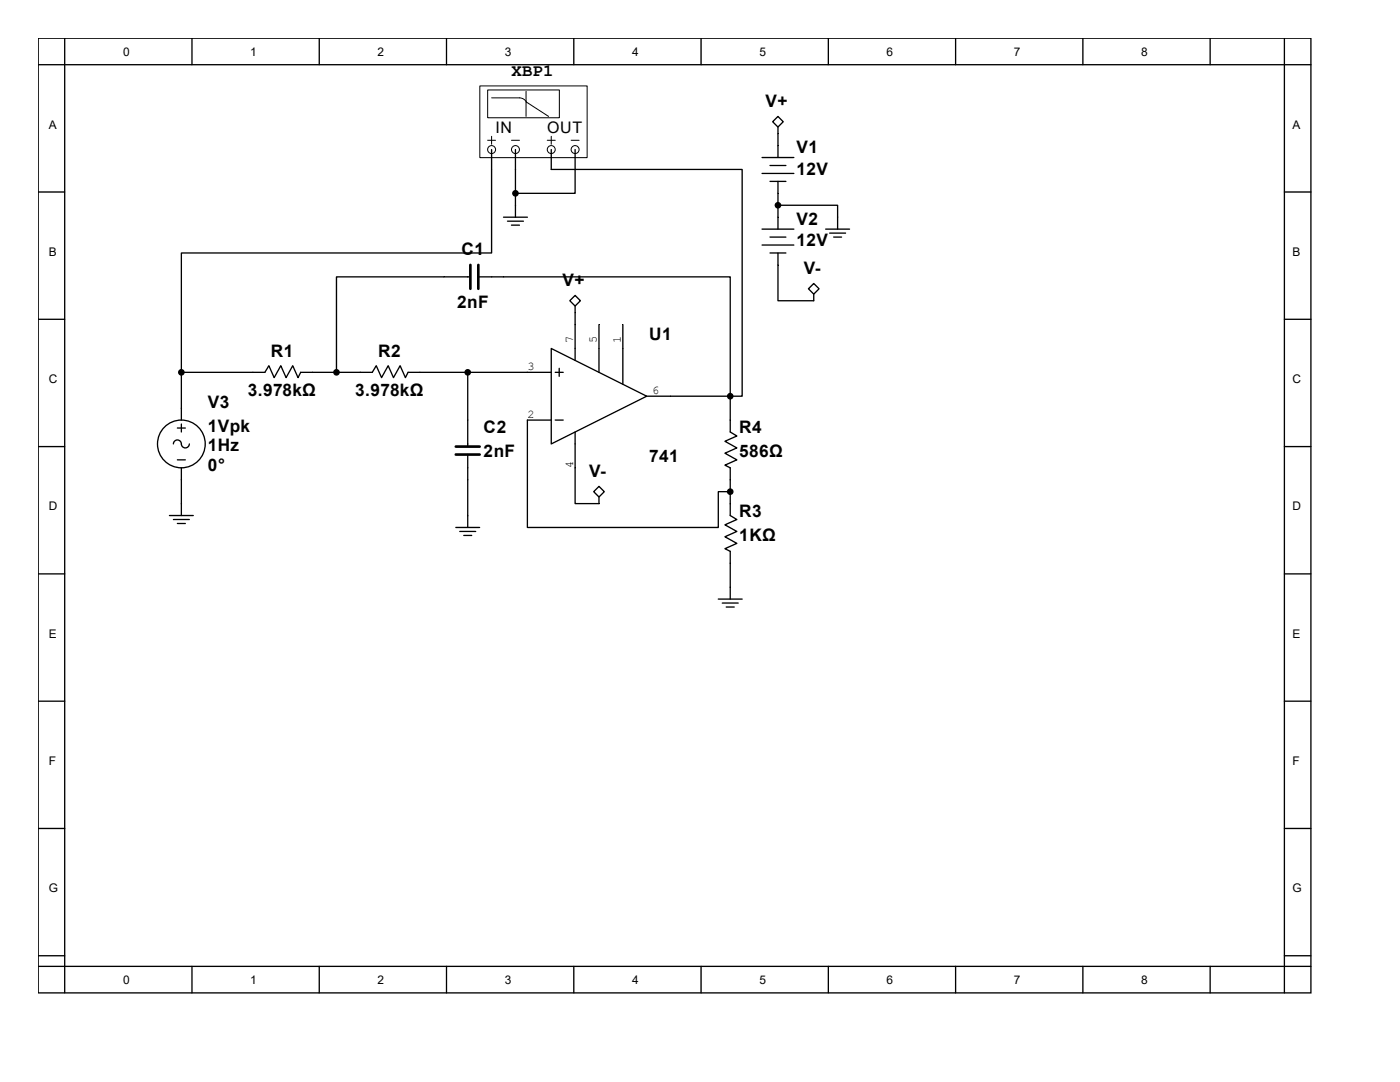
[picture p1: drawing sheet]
<svg xmlns="http://www.w3.org/2000/svg" width="279mm" height="216mm" viewBox="0 0 279 216" stroke-linecap="round" stroke-linejoin="round" font-family="sans-serif">
<g fill="none" stroke="#000" stroke-width=".26">
<path d="M7.6 7.6h254v190.5h-254zM7.6 12.9h254M12.9 7.6v190.5M38.3 7.6v5.3M63.7 7.6v5.3M89.1 7.6v5.3M114.5 7.6v5.3M139.9 7.6v5.3M165.3 7.6v5.3M190.7 7.6v5.3M216.1 7.6v5.3M241.5 7.6v5.3"/>
<path d="M256.3 7.6v190.5M7.6 38.3h5.3M152.1 31.4h6.3M152.1 34.6h6.3M153.7 33h3.1M153.7 36.2h3.1M154.2 24.3l1.1-1.1 1 1.1-1 1zM155.3 25.3v6.1M155.3 36.2v9.5M256.3 38.3h5.3M93.9 55.2h-26.7v19.1M95.5 55.2h50.2v23.9"/>
<path d="M152.1 45.7h6.3M152.1 48.9h6.3M153.7 47.3h3.1M153.7 50.5h3.1M155.3 41h11.9v4.7M155.3 50.5v9.5h7.1v-1.3M161.3 57.6l1.1-1 1.1 1-1.1 1.1zM164.8 45.7h4.7M165.6 46.5h3.2M166.4 47.3h1.6M7.6 63.7h5.3M50.5 74.3h2.4l.8-1.3 1 2.4 1.3-2.4 1.1 2.4 1.3-2.4 1.1 2.4 .5-1.1h14.3l.8-1.3 1 2.4 1.4-2.4 1 2.4 1.4-2.4 1 2.4 .5-1.1h28.6"/>
<path d="M93.3 74.3v14.8M110 69.5l19.1 9.6-19.1 9.5zM110.8 74.3h1.6M111.6 73.5v1.6M113.7 60l1.1-1.1 1 1.1-1 1.1zM114.8 61.1v10.8M119.5 64.8v9.5M124.3 64.8v11.9M129.1 79.1h16.6M145.7 79.1v7.1l1.4 .8-2.4 1.1 2.4 1.3-2.4 1 2.4 1.4-2.4 1 1 .5v9.6l1.4 .8-2.4 1 2.4 1.3-2.4 1.1 2.4 1.3-2.4 1.1 1 .5v9.5M256.3 63.7h5.3M7.6 89.1h5.3"/>
<path d="M35.4 85.4h1.6M35.4 91.8h1.6M36.2 81.4v2.4M36.2 84.6v1.6M36.2 93.3v9.6M37.8 88.6a.79 .79 0 0 1-.8 .8 .79 .79 0 0 1-.8-.8 .79 .79 0 0 0-.8-.8 .79 .79 0 0 0-.8 .8M93.3 90.7v14.6M110 83.8h-4.7v21.5h38.1v-7.2h2.3M110.8 83.8h1.6M114.8 86.2v14.3h4.7v-1.3M118.5 98.1l1-1.1 1.1 1.1-1.1 1.1zM256.3 89.1h5.3"/>
<path d="M7.6 114.5h5.3M33.8 102.9h4.8M34.6 103.7h3.2M35.4 104.5h1.6M91 105.3h4.7M91.8 106h3.1M92.6 106.8h1.5M143.4 119.5h4.7M256.3 114.5h5.3M7.6 139.9h5.3M144.1 120.3h3.2M144.9 121.1h1.6"/>
<path d="M256.3 139.9h5.3M7.6 165.3h5.3M256.3 165.3h5.3M7.6 190.7h5.3M7.6 192.8h254M38.3 192.8v5.3M63.7 192.8v5.3M89.1 192.8v5.3M114.5 192.8v5.3M139.9 192.8v5.3M165.3 192.8v5.3M190.7 192.8v5.3"/>
<path d="M216.1 192.8v5.3M241.5 192.8v5.3M256.3 190.7h5.3"/>
<circle cx="36.2" cy="88.6" r="4.8"/>
</g>
<path d="M93.9 52.9v4.7M95.5 52.9v4.7M91 89.1h4.7M91 90.7h4.7" fill="none" stroke="#000" stroke-width=".53"/>
<g fill="#000" stroke="#000" stroke-width=".26">
<circle cx="155.3" cy="41" r=".53"/>
<circle cx="67.2" cy="74.3" r=".53"/>
<circle cx="93.3" cy="74.3" r=".53"/>
<circle cx="145.7" cy="79.1" r=".53"/>
<circle cx="145.7" cy="98.1" r=".53"/>
</g>
<path d="M95.8 17.2h21.4v14.3h-21.4z" fill="#fff"/>
<path d="M95.8 17.1h21.4v14.4h-21.4z" fill="none" stroke="#000" stroke-width=".2"/>
<path d="M97.4 18h14.2v5.5h-14.2z" fill="#fff"/>
<path d="M97.3 17.9h14.3v5.6h-14.3zM98.1 19.5h5.6a1.58 1.58 0 0 1 1.4 .9M105 18.2v5M105 20.3l4.5 2.9" fill="none" stroke="#000" stroke-width=".2"/>
<circle cx="98.1" cy="29.8" r=".79" fill="#fff" stroke="#000" stroke-width=".2"/>
<path d="M98.1 29.8v1.6" fill="none" stroke="#000" stroke-width=".26"/>
<path d="M97.3 28h1.6" fill="none" stroke="#000" stroke-width=".2"/>
<circle cx="102.9" cy="29.8" r=".79" fill="#fff" stroke="#000" stroke-width=".2"/>
<path d="M102.9 29.8v1.6" fill="none" stroke="#000" stroke-width=".26"/>
<path d="M102.1 28h1.6" fill="none" stroke="#000" stroke-width=".2"/>
<circle cx="110" cy="29.8" r=".79" fill="#fff" stroke="#000" stroke-width=".2"/>
<path d="M110 29.8v1.6" fill="none" stroke="#000" stroke-width=".26"/>
<path d="M109.2 28h1.6" fill="none" stroke="#000" stroke-width=".2"/>
<circle cx="114.8" cy="29.8" r=".79" fill="#fff" stroke="#000" stroke-width=".2"/>
<path d="M98.1 31.4v19.1h-61.9v23.8M102.9 31.4v11.9M110 31.4v2.4h38.1v45.3h-2.4M114.8 29.8v8.8h-11.9M100.5 43.3h4.8M101.3 44.1h3.2M102.1 44.9h1.6M36.2 74.3h14.3M36.2 74.3v7.1" fill="none" stroke="#000" stroke-width=".26"/>
<path d="M98.1 27.2v1.6M110 27.2v1.6M114 28h1.6" fill="none" stroke="#000" stroke-width=".2"/>
<g fill="#000" stroke="#000" stroke-width=".26">
<circle cx="102.9" cy="38.6" r=".53"/>
<circle cx="36.2" cy="74.3" r=".53"/>
</g>
<g font-size="3.4">
<text x="102.1" y="15.2">XBP1</text>
<text x="152.7" y="21.3">V+</text>
<text x="159" y="30.6">V1</text>
<text x="159" y="34.8">12V</text>
<text x="159" y="44.9">V2</text>
<text x="92.1" y="51">C1</text>
<text x="159" y="49.1">12V</text>
<text x="112.3" y="57.1">V+</text>
<text x="160.4" y="54.7">V-</text>
<text x="91.2" y="61.6">2nF</text>
<text x="54" y="71.3">R1</text>
<text x="75.5" y="71.3">R2</text>
<text x="129.5" y="67.9">U1</text>
<text x="41.5" y="81.4">V3</text>
<text x="49.4" y="79">3.978kΩ</text>
<text x="70.9" y="79">3.978kΩ</text>
<text x="41.5" y="86.1">1Vpk</text>
<text x="96.5" y="86.4">C2</text>
<text x="147.5" y="86.4">R4</text>
<text x="41.5" y="90.1">1Hz</text>
<text x="41.5" y="94">0°</text>
<text x="96.5" y="91.2">2nF</text>
<text x="117.6" y="95.2">V-</text>
<text x="129.5" y="92.2">741</text>
<text x="147.5" y="91.2">586Ω</text>
<text x="147.5" y="103.1">R3</text>
<text x="147.5" y="107.9">1KΩ</text>
</g>
<g font-size="3.2">
<text x="98.9" y="26.6">IN</text>
<text x="109.2" y="26.6">OUT</text>
</g>
<g font-size="2.4">
<text x="24.6" y="11.1">0</text>
<text x="50" y="11.1">1</text>
<text x="75.4" y="11.1">2</text>
<text x="100.8" y="11.1">3</text>
<text x="126.2" y="11.1">4</text>
<text x="151.6" y="11.1">5</text>
<text x="177" y="11.1">6</text>
<text x="202.4" y="11.1">7</text>
<text x="227.8" y="11.1">8</text>
<text x="9.7" y="25.7">A</text>
<text x="257.9" y="25.7">A</text>
<text x="9.7" y="51.1">B</text>
<text x="257.9" y="51.1">B</text>
<text x="114.4" y="68.5" transform="rotate(-90 114.4 68.5)">7</text>
<text x="119.1" y="68.5" transform="rotate(-90 119.1 68.5)">5</text>
<text x="123.9" y="68.5" transform="rotate(-90 123.9 68.5)">1</text>
<text x="9.7" y="76.5">C</text>
<text x="105.2" y="73.9">3</text>
<text x="257.9" y="76.5">C</text>
<text x="105.2" y="83.4">2</text>
<text x="130.1" y="78.7">6</text>
<text x="114.4" y="93.3" transform="rotate(-90 114.4 93.3)">4</text>
<text x="9.7" y="101.9">D</text>
<text x="257.9" y="101.9">D</text>
<text x="9.7" y="127.3">E</text>
<text x="257.9" y="127.3">E</text>
<text x="9.7" y="152.7">F</text>
<text x="257.9" y="152.7">F</text>
<text x="9.7" y="178.1">G</text>
<text x="257.9" y="178.1">G</text>
<text x="24.6" y="196.3">0</text>
<text x="50" y="196.3">1</text>
<text x="75.4" y="196.3">2</text>
<text x="100.8" y="196.3">3</text>
<text x="126.2" y="196.3">4</text>
<text x="151.6" y="196.3">5</text>
<text x="177" y="196.3">6</text>
<text x="202.4" y="196.3">7</text>
<text x="227.8" y="196.3">8</text>
</g>
</svg>
